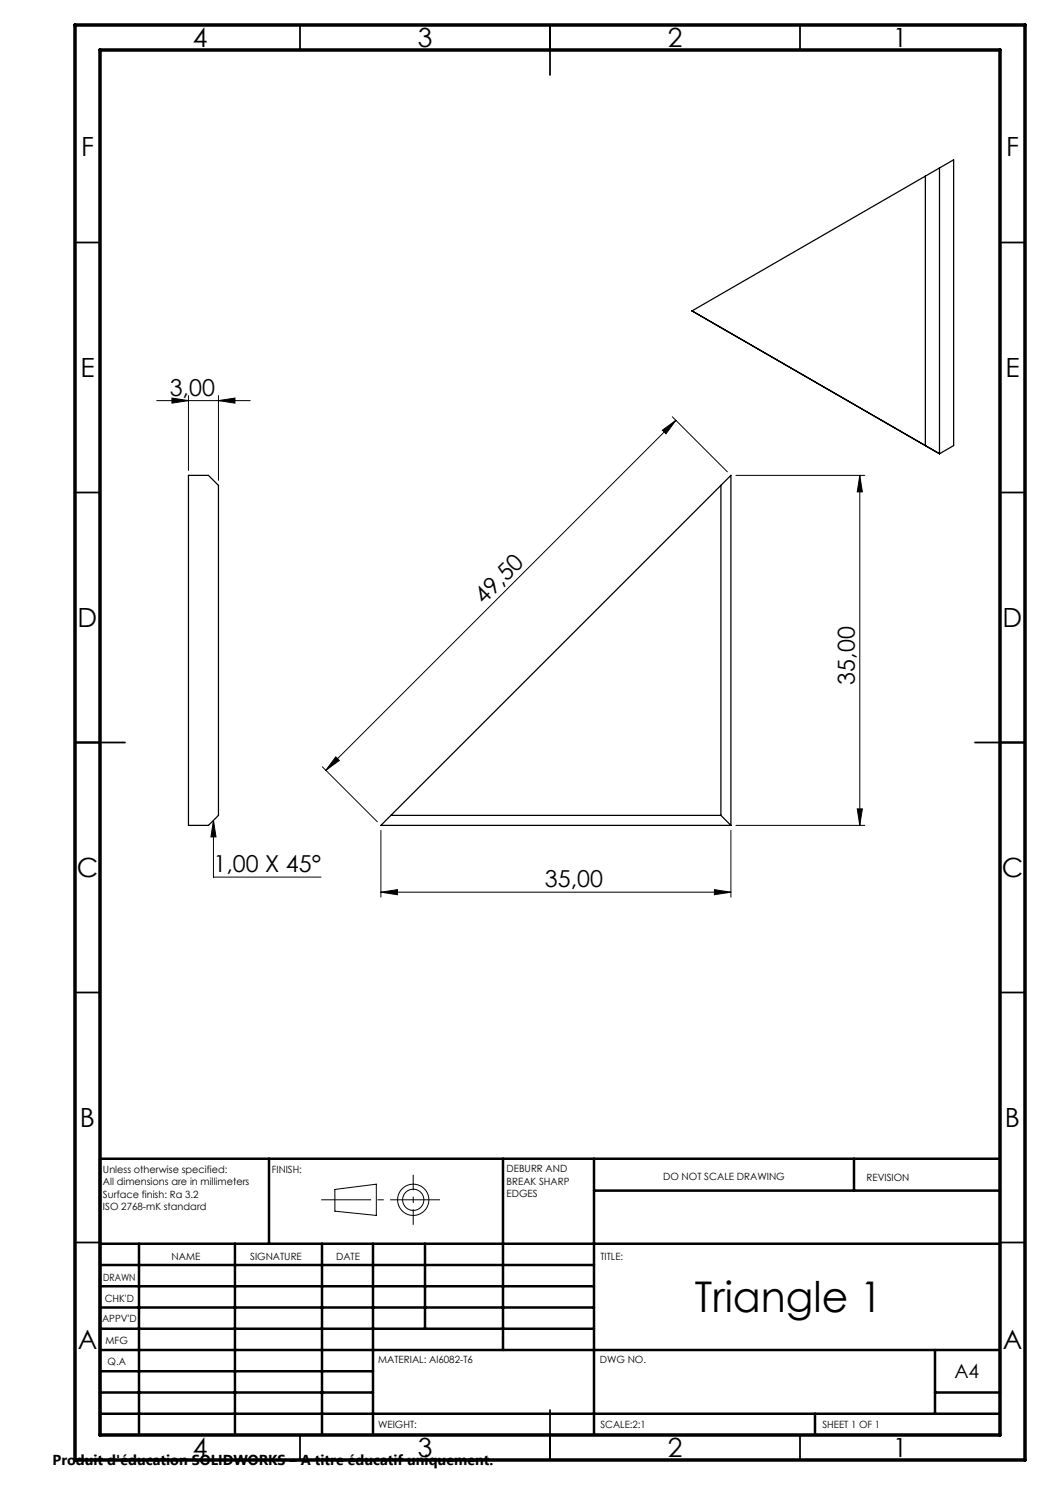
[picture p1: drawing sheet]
<svg xmlns="http://www.w3.org/2000/svg" width="210mm" height="297mm" viewBox="0 0 210 297" stroke-linecap="round" stroke-linejoin="round" font-family="sans-serif">
<path d="M185.1 35.2v53.9l-46.7-26.9M185.1 35.2l-46.7 27M187.9 33.6v57.2M187.9 33.6l-2.8 1.6M187.9 33.6l2.8-1.6v57.1l-2.8 1.7M138.4 62.2l49.5 28.6M138.4 62.2h.1M37.7 95.1h4l2 2v66l-2 2h-4zM144.2 97.1v66M76.2 165.1l70-70v70zM78.2 163.1h66M144.2 163.1l2 2" fill="none" stroke="#000" stroke-width=".25"/>
<g fill="none" stroke="#000" stroke-width=".2">
<path d="M34.4 79.6l3.3 .5-3.3 .5zM37.7 79.1v15M43.7 79.1v17M31.3 80.1h18.7M43.7 80.1l3.3-.5v1zM132.5 86l2.7-1.9-2 2.7zM134.5 83.4l11 11M135.2 84.1l-70 70M147.2 95.1h25.8M172 95.1l.5 3.3h-1zM172 95.1v70M64.5 153.4l11 11"/>
<path d="M67.1 151.4l.8 .7-2.7 2zM42.7 164.1l.5 3.3h-1zM42.7 164.1v11.3h21.5M76.2 178.4l3.3-.5v1zM76.2 166.1v13.3M76.2 178.4h70M142.9 177.9l3.3 .5-3.3 .5zM146.2 166.1v13.3M147.2 165.1h25.8M171.5 161.8h1l-.5 3.3zM67 237.9l8.3-1.1v6.3l-8.3-.9z"/>
<circle cx="82.6" cy="240" r="3.1"/>
<circle cx="82.6" cy="240" r="2.12"/>
</g>
<path d="M82.6 235v10" fill="none" stroke="#000" stroke-width=".2" stroke-dasharray="15.2 1.3 1.3 1.3" stroke-dashoffset="12.1" stroke-linecap="butt"/>
<path d="M88 240h-23.8" fill="none" stroke="#000" stroke-width=".2" stroke-dasharray="15.2 1.3 1.3 1.3" stroke-dashoffset="5.3" stroke-linecap="butt"/>
<g fill="none" stroke="#000" stroke-width=".35">
<path d="M60 5v5M110 5v10M160 5v5M15 48.5h5M200 48.5h5M15 98.5h5M200 98.5h5M15 148.5h10M195 148.5h10M15 198.5h5M200 198.5h5M15 248.5h5"/>
<path d="M200 248.5h5M60 287v5M110 282v10M160 287v5"/>
</g>
<g fill="none" stroke="#000" stroke-width=".5">
<path d="M53.8 231.8v17M100.6 231.8v38.2M118.8 231.8v55.2M118.8 238.1h81.2M170.8 231.8v6.3M200 231.8h-180v55.2M20 248.8h180M20 257.3h98.8M20 253h98.8M27.8 248.8v38.2M47 248.8v38.2M64.4 248.8v38.2"/>
<path d="M74.6 248.8v38.2M85 248.8v17M20 265.8h98.8M20 261.5h98.8M20 278.5h54.6M20 274.3h54.6M20 270h180M187 278.5h13M187 270v12.8M20 282.8h180M163 282.8v4.2"/>
</g>
<path d="M15 5h190v287h-190zM20 10h180v277h-180z" fill="none" stroke="#000" stroke-width=".7"/>
<g fill="#000">
<path d="M42.7 164.1l.5 3.3h-1z"/>
<path d="M34.4 79.6l3.3 .5-3.3 .5zM43.7 80.1l3.3-.5v1z"/>
<path d="M172 95.1l.5 3.3h-1zM171.5 161.8h1l-.5 3.3z"/>
<path d="M67.1 151.4l.8 .7-2.7 2zM132.5 86l2.7-1.9-2 2.7z"/>
<path d="M142.9 177.9l3.3 .5-3.3 .5zM76.2 178.4l3.3-.5v1z"/>
</g>
<text font-size="8.5" x="139" y="262.4">Triangle 1</text>
<g font-size="5.3">
<text x="38.5" y="9.5">4</text>
<text x="83.5" y="9.5">3</text>
<text x="133.5" y="9.5">2</text>
<text x="178.5" y="9.5">1</text>
<text x="16.2" y="31.2">F</text>
<text x="201.2" y="31.2">F</text>
<text x="16.1" y="75.5">E</text>
<text x="201.1" y="75.5">E</text>
<text x="15.5" y="125.5">D</text>
<text x="200.5" y="125.5">D</text>
<text x="15.4" y="175.5">C</text>
<text x="200.4" y="175.5">C</text>
<text x="16" y="225.5">B</text>
<text x="201" y="225.5">B</text>
<text x="15.5" y="269.7">A</text>
<text x="200.5" y="269.7">A</text>
<text x="38.5" y="291.5">4</text>
<text x="83.5" y="291.5">3</text>
<text x="133.5" y="291.5">2</text>
<text x="178.5" y="291.5">1</text>
</g>
<g font-size="4.7">
<text x="33.9" y="79.1">3,00</text>
<text x="96.8" y="121" transform="rotate(-45 96.8 121)">49,50</text>
<text x="170.9" y="136.9" transform="rotate(-90 170.9 136.9)">35,00</text>
<text x="42.7" y="174.4">1,00 X 45°</text>
<text x="109" y="177.4">35,00</text>
</g>
<text font-size="3.9" x="190.9" y="275.5">A4</text>
<text font-size="2.9" x="10.5" y="292.9">Produit d'éducation SOLIDWORKS – A titre éducatif uniquement.</text>
<g font-size="2">
<text x="20.6" y="234.6">Unless otherwise specified:</text>
<text x="20.6" y="237.1">All dimensions are in millimeters</text>
<text x="20.6" y="239.6">Surface finish: Ra 3.2</text>
<text x="54.4" y="234.6">FINISH:</text>
<text x="101.3" y="234.5">DEBURR AND</text>
<text x="101.3" y="237">BREAK SHARP</text>
<text x="101.3" y="239.5">EDGES</text>
<text x="132.6" y="236">DO NOT SCALE DRAWING</text>
<text x="173.3" y="236.2">REVISION</text>
<text x="20.6" y="242.1">ISO 2768-mK standard</text>
<text x="34.3" y="252">NAME</text>
<text x="50" y="251.9">SIGNATURE</text>
<text x="67.2" y="251.9">DATE</text>
<text x="120.1" y="251.9">TITLE:</text>
<text x="20.6" y="256.1">DRAWN</text>
<text x="20.9" y="260.3">CHK'D</text>
<text x="20.4" y="264.4">APPV'D</text>
<text x="21.1" y="268.8">MFG</text>
<text x="21.5" y="273">Q.A</text>
<text x="75.6" y="272.5">MATERIAL: Al6082-T6</text>
<text x="120" y="272.5">DWG NO.</text>
<text x="75.6" y="285.5">WEIGHT:</text>
<text x="120.1" y="285.6">SCALE:2:1</text>
<text x="164.5" y="285.6">SHEET 1 OF 1</text>
</g>
</svg>
